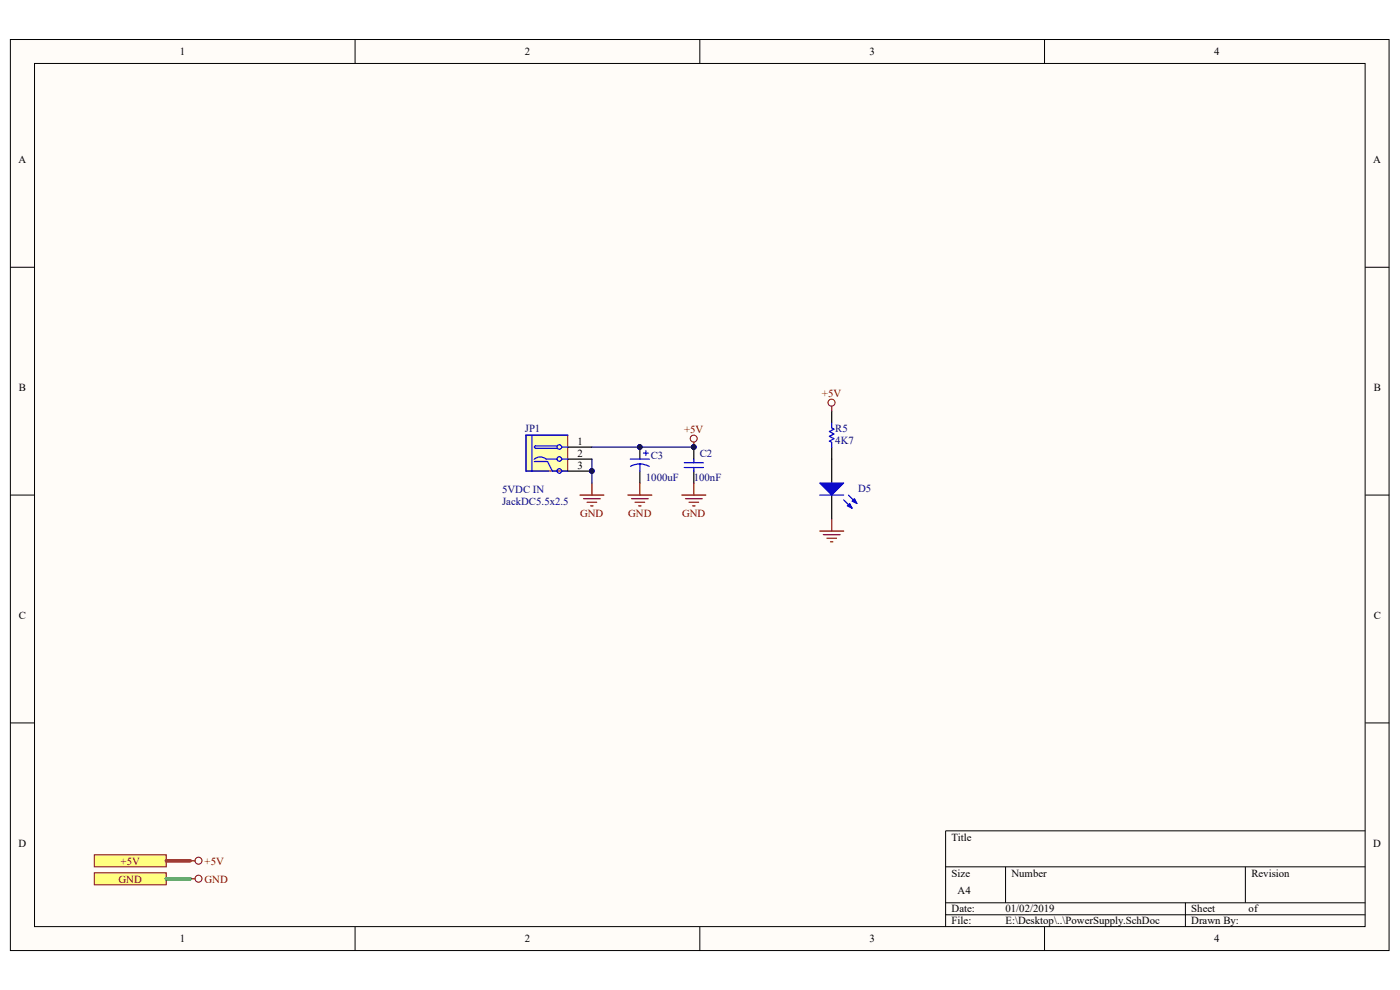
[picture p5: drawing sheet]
<svg xmlns="http://www.w3.org/2000/svg" width="297mm" height="210mm" viewBox="0 0 297 210" stroke-linecap="round" stroke-linejoin="round" font-family="sans-serif">
<path d="M2.2 8.4h292.5v193.2h-292.5z" fill="#fffcf8"/>
<path d="M2.2 8.4h292.5v193.2h-292.5z" fill="none" stroke="#000" stroke-width=".21"/>
<path d="M7.4 13.5h282.2v183.1h-282.2z" fill="#fffcf8"/>
<g fill="none" stroke="#000" stroke-width=".21">
<path d="M7.3 13.5h282.3v183.1h-282.3zM75.3 8.4v5.1M148.5 8.4v5.1M221.6 8.4v5.1M2.2 56.7h5.1M289.6 56.7h5.1M2.2 105h5.1M289.6 105h5.1M2.2 153.3h5.1M289.6 153.3h5.1M289.6 176.2h-89v20.4M75.3 196.6v5.1"/>
<path d="M148.5 196.6v5.1M200.6 183.9h89M200.6 191.5h89M200.6 194h89M213.3 183.9v7.6M221.6 196.6v5.1M251.5 191.5v5.1M264.2 183.9v7.6"/>
</g>
<path d="M176.4 97.4v5.1M176.4 105v5.1" fill="none" stroke="#000" stroke-width=".25"/>
<path d="M173.9 102.5h5.1l-2.6 2.5z" fill="#00f"/>
<path d="M173.9 102.5h5.1l-2.6 2.5zM179 106l1.8 1.8M180 105l1.8 1.8" fill="none" stroke="#00f" stroke-width=".25"/>
<path d="M180.3 106.8l.5 1-1.1-.5z" fill="#00f"/>
<path d="M180.3 106.8l.5 1-1.1-.5z" fill="none" stroke="#00f" stroke-width=".25"/>
<path d="M180.8 106.3l.5-.5 .5 1z" fill="#00f"/>
<path d="M176.4 89.8v1l.5 .2-1 .5 1 .5-1 .6 1 .5-1 .5 .5 .2v1M173.9 105h5.1M180.8 106.3l.5-.5 .5 1z" fill="none" stroke="#00f" stroke-width=".25"/>
<path d="M176.4 87.2v2.6M176.4 94.8v2.6" fill="none" stroke="#000" stroke-width=".25"/>
<g fill="none" stroke="#800000" stroke-width=".21">
<circle cx="176.4" cy="85.4" r=".74"/>
<circle cx="42.1" cy="182.6" r=".74"/>
</g>
<path d="M176.4 86.2v1M173.9 112.7h5.1M174.7 113.4h3.5M175.4 114.2h2.1M176.2 114.9h.5M176.4 110.1v2.6M40.4 182.6h1" fill="none" stroke="#800000" stroke-width=".25"/>
<path d="M20 181.3h15.3v2.6h-15.3z" fill-rule="evenodd" fill="#ffff80" stroke="#800000" stroke-width=".21"/>
<circle cx="42.1" cy="186.4" r=".74" fill="none" stroke="#800000" stroke-width=".21"/>
<path d="M40.4 186.4h1" fill="none" stroke="#800000" stroke-width=".25"/>
<path d="M20 185.1h15.3v2.6h-15.3z" fill-rule="evenodd" fill="#ffff80" stroke="#800000" stroke-width=".21"/>
<path d="M111.6 92.4h8.8v7.5h-8.8z" fill="#ffffb0"/>
<g fill="none" stroke="#800000" stroke-width=".21">
<path d="M111.6 92.3h8.8v7.6h-8.8z"/>
<circle cx="147.2" cy="93" r=".74"/>
</g>
<path d="M120.5 94.8h5.1M120.5 99.9h5.1M120.5 97.4h5.1M135.7 94.8v2.6M135.7 99.9v2.6M147.2 94.8v2.6M147.2 99.9v2.6" fill="none" stroke="#000" stroke-width=".25"/>
<g fill="#000080" stroke="#000080" stroke-width=".21">
<circle cx="125.5" cy="99.9" r=".48"/>
<circle cx="135.7" cy="94.8" r=".48"/>
<circle cx="147.2" cy="94.8" r=".48"/>
</g>
<g fill="none" stroke="#00f" stroke-width=".25">
<path d="M112.9 92.3v7.6M113.4 97.9h2.8l1 2h1M113.6 95.1h4.6M118.2 94.6h-4.6l-.2 .2 .2 .2M118.2 97.4h-2.3a1.95 1.95 0 0 0-2.6 0M119.2 97.4h1.3M119.2 99.9h1.3M119.2 94.8h1.3M120.5 92.3h-8.9v7.6h4.8M133.7 97.4h4.1M133.8 98.9l1.1-.4 .9-.1 1.2 .2 .7 .3M135.7 98.4v1.5"/>
<path d="M136.5 96.1h1M137 95.6v1M145.2 99.2h4M145.2 98.2h4M147.2 97.4v.8M147.2 99.2v.7"/>
<circle cx="118.7" cy="99.9" r=".49"/>
<circle cx="118.7" cy="97.4" r=".49"/>
<circle cx="118.7" cy="94.8" r=".49"/>
</g>
<g fill="none" stroke="#800000" stroke-width=".25">
<path d="M147.2 93.8v1M123 105h5.1M123.8 105.8h3.5M124.5 106.5h2.1M125.3 107.3h.5M125.6 102.5v2.5M133.2 105h5.1M134 105.8h3.5M134.7 106.5h2.1M135.5 107.3h.5M135.7 102.5v2.5M144.6 105h5.1"/>
<path d="M145.4 105.8h3.6M146.2 106.5h2M146.9 107.3h.5M147.2 102.5v2.5"/>
</g>
<path d="M35.3 182.6h5.1" fill="none" stroke="#ee0e22" stroke-width=".76"/>
<path d="M35.3 186.4h5.1" fill="none" stroke="#00bf00" stroke-width=".76"/>
<path d="M125.6 97.4v5.1M125.6 94.8h21.6" fill="none" stroke="#000080" stroke-width=".25"/>
<g font-size="2.3">
<text x="38.2" y="11.7">1</text>
<text x="111.3" y="11.7">2</text>
<text x="184.4" y="11.7">3</text>
<text x="257.6" y="11.7">4</text>
<text x="3.9" y="34.6">A</text>
<text x="291.3" y="34.6">A</text>
<text x="4" y="82.9">B</text>
<text x="291.4" y="82.9">B</text>
<text x="122.5" y="94.4">1</text>
<text x="122.5" y="99.4">3</text>
<text x="122.5" y="96.9">2</text>
<text x="4" y="131.2">C</text>
<text x="291.4" y="131.2">C</text>
<text x="3.9" y="179.6">D</text>
<text x="201.9" y="178.3">Title</text>
<text x="291.3" y="179.6">D</text>
<text x="201.9" y="185.9">Size</text>
<text x="214.6" y="185.9">Number</text>
<text x="265.5" y="185.9">Revision</text>
<text x="203.2" y="189.7">A4</text>
<text x="201.9" y="193.5">Date:</text>
<text x="201.9" y="196.1">File:</text>
<text x="213.3" y="193.5">01/02/2019</text>
<text x="213.3" y="196.1">E:\Desktop\..\PowerSupply.SchDoc</text>
<text x="252.7" y="193.5">Sheet</text>
<text x="252.7" y="196.1">Drawn By:</text>
<text x="264.9" y="193.5">of</text>
<text x="38.2" y="199.9">1</text>
<text x="111.3" y="199.9">2</text>
<text x="184.4" y="199.9">3</text>
<text x="257.6" y="199.9">4</text>
</g>
<g font-size="2.3" fill="#800000">
<text x="174.4" y="84.2">+5V</text>
<text x="145.1" y="91.8">+5V</text>
<text x="123.1" y="109.6">GND</text>
<text x="133.3" y="109.6">GND</text>
<text x="144.7" y="109.6">GND</text>
<text x="25.6" y="183.4">+5V</text>
<text x="43.4" y="183.4">+5V</text>
<text x="25.1" y="187.2">GND</text>
<text x="43.4" y="187.2">GND</text>
</g>
<g font-size="2.3" fill="#000080">
<text x="111.3" y="91.6">JP1</text>
<text x="177.2" y="94.1">4K7</text>
<text x="177.2" y="91.6">R5</text>
<text x="137" y="102">1000uF</text>
<text x="138" y="97.4">C3</text>
<text x="147.2" y="102">100nF</text>
<text x="148.5" y="96.9">C2</text>
<text x="106.5" y="104.5">5VDC IN</text>
<text x="106.5" y="107.1">JackDC5.5x2.5</text>
<text x="182" y="104.3">D5</text>
</g>
</svg>
